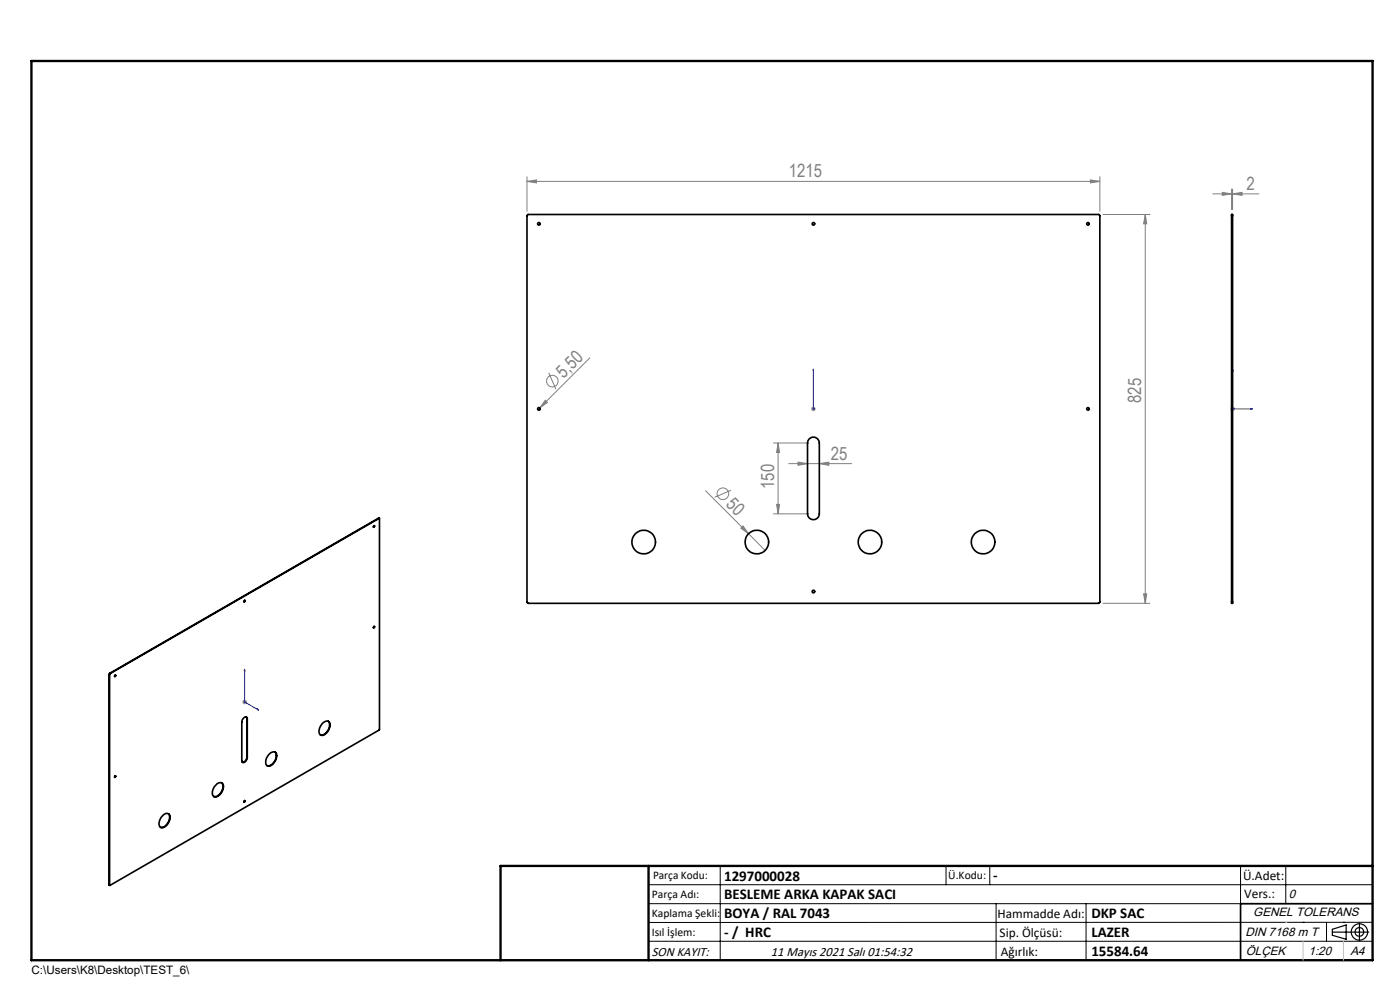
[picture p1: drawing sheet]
<svg xmlns="http://www.w3.org/2000/svg" width="297mm" height="210mm" viewBox="0 0 297 210" stroke-linecap="round" stroke-linejoin="round" font-family="sans-serif">
<g fill="none" stroke="#808080" stroke-width=".21">
<path d="M111.8 38.5l2-.3v.6zM111.8 37.5v7.3M111.8 38.5h121.5M231.3 38.2l2 .3-2 .3zM233.3 37.5v7.3M234 45.5h9.9M243 45.5v82.5M243 45.5l.3 2h-.7zM257.3 41.1h9.8M259.3 40.8l2 .3-2 .3zM261.3 40.1v4.4M261.5 41.1l2-.3v.6z"/>
<path d="M261.5 40.1v4.4M116.4 79.1l1.5 3.5M125.1 75.9l-11 11M115.7 84.9l.4 .5-1.6 1.1zM164.1 94h7.5M165.1 94v15M165.1 94l.3 2h-.7zM167.3 98.3h13.4M169.3 98l2 .3-2 .4zM172 86.7h1.1M172.2 86.4l.7 .7M172.5 86.2v1"/>
<path d="M172.9 86.4l-.7 .7M173.8 98.3l2-.3v.7zM261 86.7h1M261.1 86.4l.7 .7M261.5 86.2v1M261.8 86.4l-.7 .7M149.7 104.1l9.1 9.1M155.1 104l-3.5 1.5M157.2 112l.4-.4 1.2 1.6zM158.8 113.2l3.5 3.6M164.1 109h7.5M164.7 107h.7l-.3 2z"/>
<path d="M234 128h9.9M242.6 126h.7l-.3 2zM51.4 148.9h1M51.5 148.5l.7 .8M51.9 148.4v1M52.2 148.5l-.7 .8"/>
<circle cx="117.2" cy="80.8" r="1.23"/>
<circle cx="153.4" cy="104.7" r="1.23"/>
</g>
<g fill="none" stroke="#000" stroke-width=".25">
<path d="M282.6 197.7h7.8M282.6 197.1l3-.9v3l-3-.8zM288.4 195.8v3.8M106.2 203.7h185"/>
<circle cx="288.4" cy="197.7" r="1.74"/>
<circle cx="288.4" cy="197.7" r=".93"/>
</g>
<path d="M172.5 78.3v.4v-.4M172.5 78.3v8.4M261.5 78.3l.1 .4h-.2zM261.5 78.3v8.4h4.2M172.5 86.6v.2zM172.5 86.7h.1M265.3 86.6l.4 .1-.4 .1zM51.9 141.9l.1 .4h-.2zM51.9 141.9v7l3 1.7M54.6 150.3l.3 .3-.3-.1z" fill="none" stroke="#00f" stroke-width=".21"/>
<g fill="none" stroke="#000" stroke-width=".21">
<path d="M137.6 187.7h153.6M137.6 191.7h153.6M137.6 199.7h153.6M152.8 183.7v20M200.7 183.7v4M210 183.7v4M211.3 191.7v12M230.4 191.7v12M263.2 183.7v20M272.8 183.7v8M276.4 195.6h.1M281.4 195.6v4.1"/>
<path d="M285 195.6h.1M291.2 195.6l-153.6 .1"/>
</g>
<path d="M291.2 191.7h-28v12" fill="none" stroke="#000" stroke-width=".35"/>
<path d="M6.7 12.9h284.5v190.8h-284.5zM137.6 183.7v20M291.2 183.7h-185v20" fill="none" stroke="#000" stroke-width=".5"/>
<path d="M276.4 199.7v4M285 199.7v4" fill="none" stroke="#c0c0c0" stroke-width=".21"/>
<path d="M272.8 195.6h.1" fill="none" stroke="#c0c0c0" stroke-width=".25"/>
<g fill="#00f">
<path d="M172.5 86.6v.2zM172.5 78.3v.4z"/>
<path d="M54.6 150.3l.3 .3-.3-.1zM51.9 141.9l.1 .4h-.2z"/>
<path d="M265.3 86.6l.4 .1-.4 .1zM261.5 78.3l.1 .4h-.2z"/>
</g>
<g fill="#808080">
<path d="M157.2 112l.4-.4 1.2 1.6z"/>
<path d="M115.7 84.9l.4 .5-1.6 1.1z"/>
<path d="M259.3 40.8l2 .3-2 .3zM261.5 41.1l2-.3v.6z"/>
<path d="M231.3 38.2l2 .3-2 .3zM111.8 38.5l2-.3v.6z"/>
<path d="M164.7 107h.7l-.3 2zM165.1 94l.3 2h-.7z"/>
<path d="M243 45.5l.3 2h-.7zM242.6 126h.7l-.3 2z"/>
<path d="M169.3 98l2 .3-2 .4zM173.8 98.3l2-.3v.7z"/>
</g>
<g fill="none" stroke="#000" stroke-width=".35">
<path d="M111.9 45.6l121.3-.1 .1 .3-.1 82.1h-121.3l-.1-.2zM261.3 45.8v-.3h.2v.3M261.3 45.8v81.9M261.3 45.8h.2M261.5 45.8v81.9M171.6 93.2a1.25 1.25 0 0 1 1.4-.4 1.25 1.25 0 0 1 .8 1.2v15a1.25 1.25 0 0 1-1.2 1.2 1.25 1.25 0 0 1-1.3-1.2v-15zM79.4 111.5l-.2 .3M80.3 109.9l.2 .1M80.3 109.9l.1 .1M80.3 109.9l-57 32.9M80.4 110h.1v44.8l-57.1 33-.2-.1M80.4 110l-57 32.9"/>
<path d="M51.9 127.3l-.1 .3M79.4 132.9l-.2 .2M79.4 132.9h.1M261.3 127.7v.3h.2v-.3M261.3 127.7h.2M23.1 143.1h.1M23.1 143.1v44.6M23.2 143.1v44.6M23.3 142.8l-.2 .3M23.3 142.8l.1 .1M23.4 142.9l-.2 .2M24.4 143.2l-.1 .3"/>
<path d="M52.2 152.1l.2 .3M52.4 152.4l.1 .1M52.4 152.4v8.2M52.5 152.5a.44 .44 0 0 0-.4-.5 .44 .44 0 0 0-.5 .4l-.3 .7v8.3a.45 .45 0 0 0 .4 .4 .45 .45 0 0 0 .5-.4l.3-.8M52.5 152.5v8.1M58.3 159.5a2.01 2.01 0 0 1-1 2.9h-.6M68.5 153.4l.1-.1a.81 .81 0 0 1 1.1-.3 .81 .81 0 0 1 .3 1.1 2.07 2.07 0 0 1-1.9 1.9 1.51 1.51 0 0 1 .1-2.3zM69.6 153a2 2 0 0 1-1.6 2.9M24.4 164.6l-.1 .2M34.4 173.1l.1-.1a.87 .87 0 0 1 1.3-.4 .87 .87 0 0 1 .2 1.3 1.88 1.88 0 0 1-1.9 1.6 1.76 1.76 0 0 1 .3-2.4zM35.7 172.6a2.05 2.05 0 0 1-1.4 2.9h-.3M46 166.3a.83 .83 0 0 1 1.1-.2 .83 .83 0 0 1 .3 1.1 1.91 1.91 0 0 1-2 1.8 1.93 1.93 0 0 1 .6-2.7z"/>
<path d="M47 166a2.02 2.02 0 0 1-1 2.9h-.7M51.9 169.8l-.1 .3M52.4 160.6l-.2 .6a.69 .69 0 0 1-.8 .5M52.4 160.6h.1M57 160l.3-.2a.81 .81 0 0 1 1.1-.2 .81 .81 0 0 1 .3 1 1.86 1.86 0 0 1-2 1.8 1.77 1.77 0 0 1 .3-2.4zM23.1 187.7l.2 .1M23.1 187.7h.1"/>
<circle cx="114.3" cy="47.5" r=".26"/>
<circle cx="172.6" cy="47.5" r=".26"/>
<circle cx="230.8" cy="47.5" r=".26"/>
<circle cx="114.3" cy="86.7" r=".27"/>
<circle cx="230.8" cy="86.7" r=".27"/>
<circle cx="79.4" cy="111.7" r=".16"/>
<circle cx="136.6" cy="115" r="2.5"/>
<circle cx="160.6" cy="115" r="2.5"/>
<circle cx="184.5" cy="115" r="2.49"/>
<circle cx="208.6" cy="115" r="2.51"/>
<circle cx="51.9" cy="127.5" r=".17"/>
<circle cx="79.4" cy="133.1" r=".16"/>
<circle cx="172.6" cy="125.5" r=".26"/>
<circle cx="24.4" cy="143.4" r=".16"/>
<circle cx="24.4" cy="164.8" r=".17"/>
<circle cx="51.9" cy="170" r=".16"/>
</g>
<g font-size="3.9" fill="#808080">
<text x="167.3" y="37.6">1215</text>
<text x="264.4" y="40.2">2</text>
<text x="119.6" y="80.3" transform="rotate(-45 119.6 80.3)">5,50</text>
<text x="242.1" y="85.5" transform="rotate(-90 242.1 85.5)">825</text>
<text x="176.3" y="97.5">25</text>
<text x="153.9" y="107.1" transform="rotate(45 153.9 107.1)">50</text>
<text x="164.2" y="103.7" transform="rotate(-90 164.2 103.7)">150</text>
</g>
<g font-size="3.2">
<text x="153.6" y="186.8">1297000028</text>
<text x="153.6" y="190.8">BESLEME ARKA KAPAK SACI</text>
<text x="210.7" y="186.6">-</text>
<text x="153.6" y="194.8">BOYA / RAL 7043</text>
<text x="231.5" y="194.8">DKP SAC</text>
<text x="153.6" y="198.8">- / HRC</text>
<text x="231.5" y="198.7">LAZER</text>
<text x="231.5" y="202.8">15584.64</text>
</g>
<g font-size="2.8">
<text x="263.7" y="186.7">Ü.Adet:</text>
<text x="263.9" y="190.5">Vers.:</text>
<text x="211.6" y="194.8">Hammadde Adı:</text>
<text x="138.3" y="202.8">SON KAYIT:</text>
<text x="163.6" y="202.8">11 Mayıs 2021 Salı 01:54:32</text>
<text x="212.1" y="198.7">Sip. Ölçüsü:</text>
<text x="212.3" y="202.7">Ağırlık:</text>
</g>
<g font-size="2.6">
<text x="273.4" y="190.4">0</text>
<text x="265.9" y="194.4">GENEL TOLERANS</text>
<text x="264.2" y="198.5">DIN 7168 m T</text>
<text x="264.3" y="202.6">ÖLÇEK</text>
<text x="277.6" y="202.6">1:20</text>
<text x="286.5" y="202.6">A4</text>
</g>
<g font-size="2.5">
<text x="138.3" y="190.5">Parça Adı:</text>
<text x="138.5" y="186.5">Parça Kodu:</text>
<text x="201.2" y="186.5">Ü.Kodu:</text>
<text x="138.3" y="194.5">Kaplama Şekli:</text>
<text x="138.3" y="198.6">Isıl İşlem:</text>
<text x="6.7" y="206.7">C:\Users\K8\Desktop\TEST_6\</text>
</g>
</svg>
